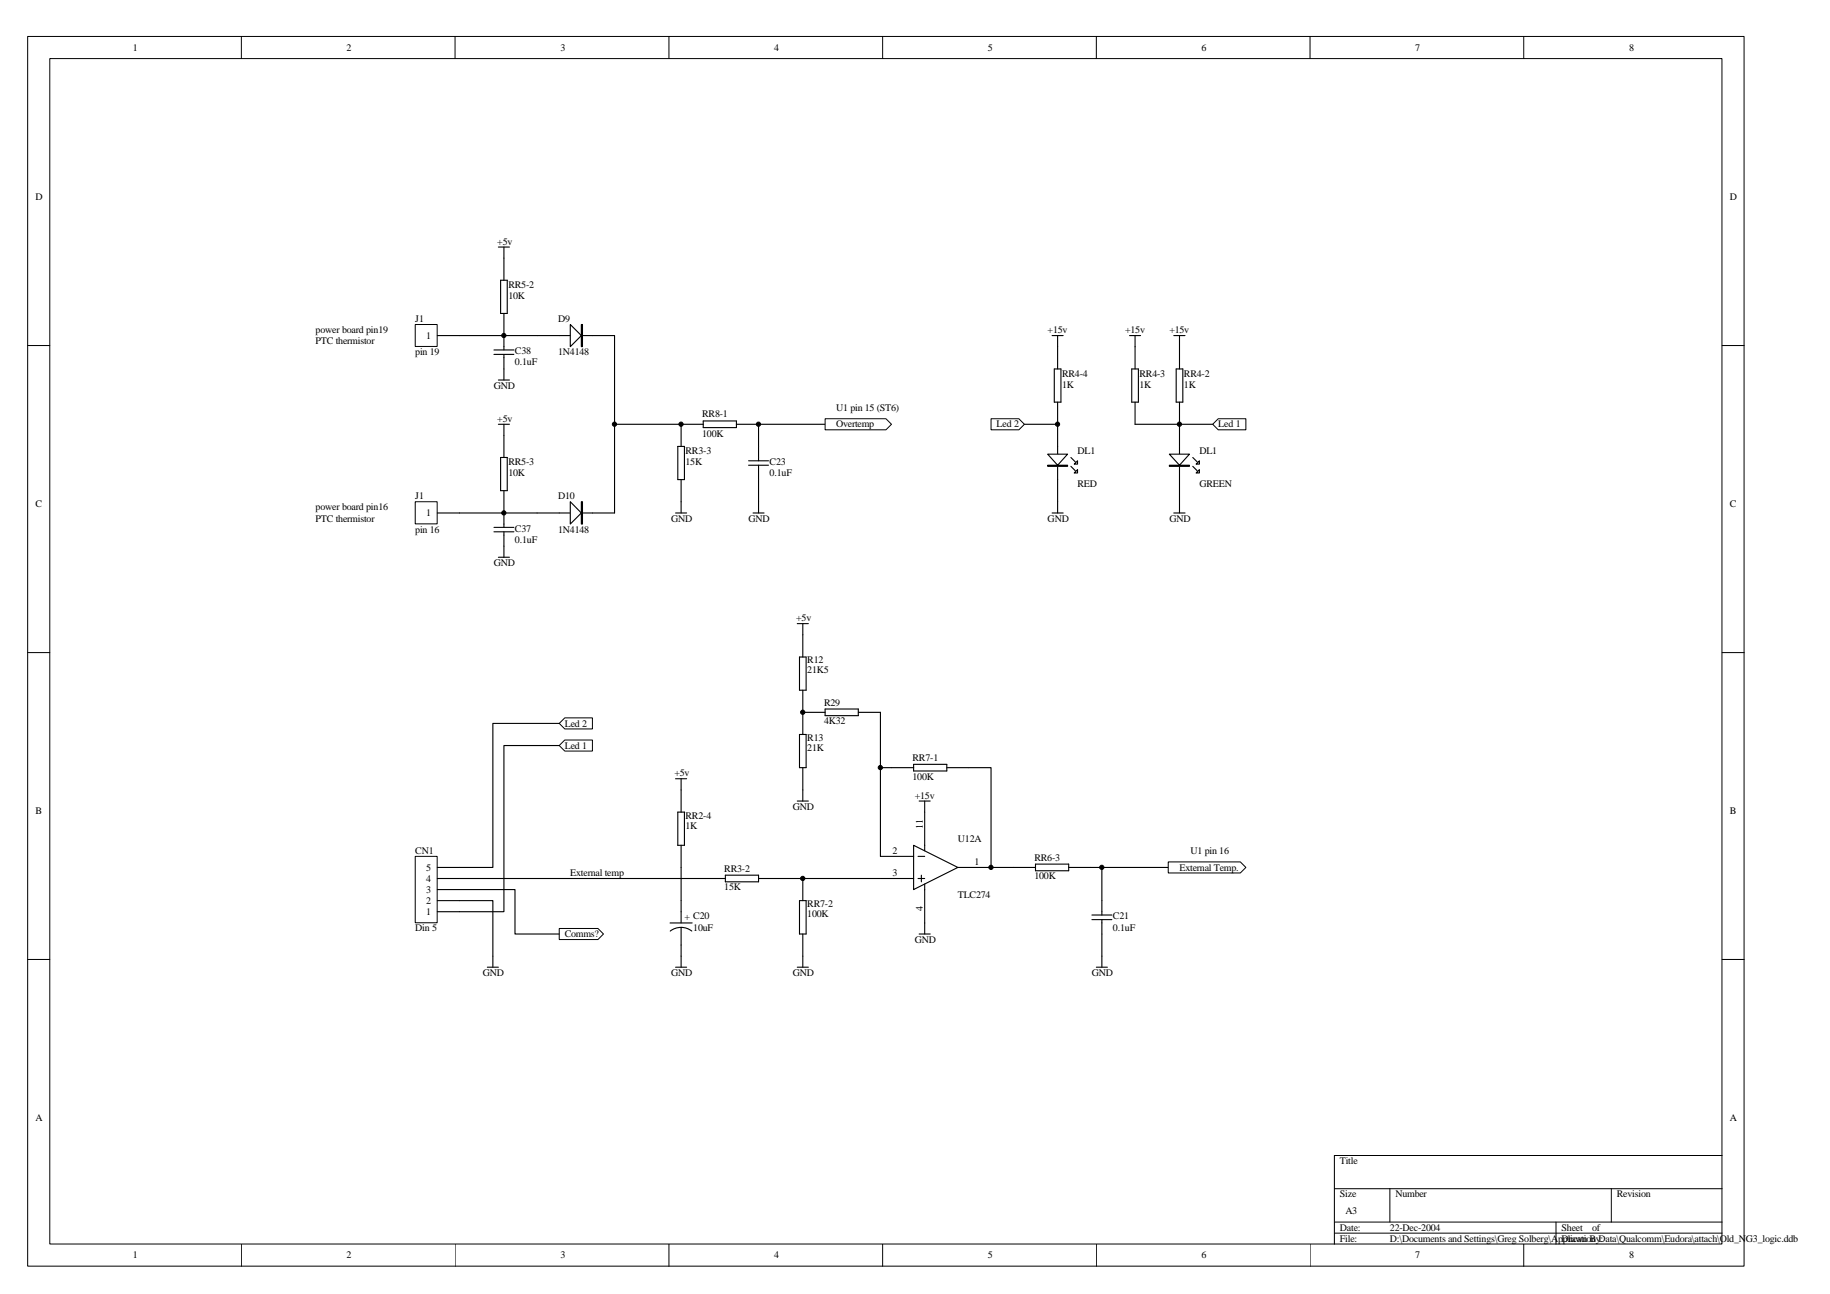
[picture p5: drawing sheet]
<svg xmlns="http://www.w3.org/2000/svg" width="420mm" height="297mm" viewBox="0 0 420 297" stroke-linecap="round" stroke-linejoin="round" font-family="sans-serif">
<g fill="none" stroke="#000" stroke-width=".23">
<path d="M6.3 8.4h394.1v282.2h-394.1zM11.4 13.4h384v272.2h-384zM55.4 8.4v5M104.5 8.4v5M153.6 8.4v5M202.6 8.4v5M251.7 8.4v5M300.8 8.4v5M349.8 8.4v5M6.3 79.3h5.1M395.4 79.3h5.1M6.3 149.8h5.1"/>
<path d="M395.4 149.8h5.1M6.3 220.2h5.1M395.4 220.2h5.1M306.4 272.9h89M319.1 272.9v7.6M370 272.9v7.6M395.4 265.2h-89v20.4M55.4 285.6v5.1M104.5 285.6v5.1M153.6 285.6v5.1M202.6 285.6v5.1M251.7 285.6v5.1"/>
<path d="M300.8 285.6v5.1M306.4 280.5h89M306.4 283.1h89M349.8 285.6v5.1M357.3 280.5v5.1"/>
</g>
<g fill="none" stroke="#000" stroke-width=".25">
<path d="M115.7 77v3.3M123.3 77h17.8M113.4 81.4h4.6M113.4 80.3h4.6M115.7 81.4v3.3M115.7 117.8v3.3M171.9 106.8h4.5M171.9 105.8h4.5M174.2 102.5v3.3M174.2 106.8v3.3M113.4 122.1h4.6M113.4 121.1h4.6"/>
<path d="M115.7 122.1v3.3"/>
</g>
<g fill="#fff" stroke="#000" stroke-width=".25">
<path d="M133.5 74.5h.2v5.1h-.2z" fill-rule="evenodd"/>
<path d="M130.9 74.5l2.6 2.5-2.6 2.6z" fill-rule="evenodd"/>
</g>
<path d="M123.3 117.8h17.8" fill="none" stroke="#000" stroke-width=".25"/>
<g fill="#fff" stroke="#000" stroke-width=".25">
<path d="M133.5 115.2h.2v5.1h-.2z" fill-rule="evenodd"/>
<path d="M130.9 115.2l2.6 2.6-2.6 2.5z" fill-rule="evenodd"/>
</g>
<g fill="none" stroke="#000" stroke-width=".25">
<path d="M114.4 56.7h2.6M115.7 56.7v7.6M105.5 77h17.8M114.9 64.3h1.6v7.7h-1.6zM115.7 72v5M141.1 77v40.8M114.4 97.4h2.6M114.4 87.2h2.6M115.7 84.7v2.5M115.7 97.4v7.6M141.1 97.4h20.4M156.4 97.4v5.1"/>
<path d="M161.5 96.6h7.6v1.6h-7.6zM169.1 97.4h20.3M174.2 97.4v5.1M105.5 117.8h17.8M114.9 105h1.6v7.6h-1.6zM115.7 112.6v5.2M155.1 117.8h2.5M155.6 102.5h1.5v7.6h-1.5zM156.4 110.1v7.7M172.9 117.8h2.5M174.2 110.1v7.7M114.4 127.9h2.6"/>
<path d="M115.7 125.4v2.5M183 143.2h2.6M183.6 150.8h1.5v7.6h-1.5zM184.3 143.2v7.6M184.3 158.4v10.2M155.1 178.8h2.5M156.4 178.8v7.6M183.6 168.6h1.5v7.6h-1.5zM184.3 176.2v7.7M184.3 163.5h5.1M189.4 162.8h7.7v1.5h-7.7zM197.1 163.5h5v33.1h7.7"/>
<path d="M202.1 176.2h7.7M209.8 175.5h7.6v1.5h-7.6zM217.4 176.2h10.1v22.9M155.6 186.4h1.5v7.6h-1.5zM156.4 194v17.9M183 183.9h2.6M209.8 194l10.1 5.1-10.1 5.1zM210.8 196.6h1.5M211 183.9h2.6M212.3 183.9v11.4M219.9 199.1h17.8M237.7 198.4h7.7v1.5h-7.7z"/>
<path d="M245.4 199.1h22.8M253 199.1v10.9M105.5 206.7h7.7v15.3M105.5 201.7h61M153.8 211.9h5.1M156.4 212.9l1 .1 1.4 .7M156.4 212.9l-1.1 .1-1.4 .7M156.4 212.9v9.1M166.5 200.9h7.7v1.5h-7.7zM174.2 201.7h35.6M183.6 206.7h1.5v7.7h-1.5zM184.3 201.7v5"/>
<path d="M184.3 214.4v7.6M210.8 201.7h1.5M211 214.4h2.6M211.5 200.9v1.5M212.3 202.9v11.5M250.7 211.1h4.6M250.7 210h4.6M253 211.1v10.9M111.9 222h2.5M155.1 222h2.5M183 222h2.6M251.7 222h2.6"/>
</g>
<path d="M95.4 196.6h5v15.2h-5z" fill="#fff"/>
<path d="M95.3 196.6h5.1v15.2h-5.1z" fill="none" stroke="#000" stroke-width=".23"/>
<path d="M100.4 199.1h5.1M100.4 209.3h5.1M100.4 206.7h5.1M100.4 204.2h5.1M100.4 201.7h5.1" fill="none" stroke="#000" stroke-width=".25"/>
<g fill="#fff" stroke="#000" stroke-width=".23">
<path d="M268.2 197.9h16.6l1.2 1.2-1.2 1.3h-16.6z" fill-rule="evenodd"/>
<path d="M129.7 169.9h6.3v2.5h-6.3l-1.3-1.3z" fill-rule="evenodd"/>
<path d="M128.4 166.1l1.3-1.3h6.3v2.5h-6.3z" fill-rule="evenodd"/>
</g>
<path d="M128.4 171.1h-12.7v38.2h-10.2M128.4 166.1h-15.2v33h-7.7" fill="none" stroke="#000" stroke-width=".25"/>
<path d="M128.4 213.1h8.9l1.3 1.3-1.3 1.3h-8.9z" fill-rule="evenodd" fill="#fff" stroke="#000" stroke-width=".23"/>
<path d="M105.5 204.2h12.7v10.2h10.2" fill="none" stroke="#000" stroke-width=".25"/>
<path d="M189.4 96.1h14l1.3 1.3-1.3 1.3h-14z" fill-rule="evenodd" fill="#fff" stroke="#000" stroke-width=".23"/>
<path d="M95.4 74.5h5v5h-5z" fill="#fff"/>
<path d="M95.3 74.5h5.1v5h-5.1z" fill="none" stroke="#000" stroke-width=".23"/>
<path d="M100.4 77h5.1" fill="none" stroke="#000" stroke-width=".25"/>
<path d="M95.4 115.2h5v5.1h-5z" fill="#fff"/>
<path d="M95.3 115.2h5.1v5.1h-5.1z" fill="none" stroke="#000" stroke-width=".23"/>
<path d="M100.4 117.8h5.1" fill="none" stroke="#000" stroke-width=".25"/>
<g fill="#000" stroke="#000" stroke-width=".23">
<circle cx="115.7" cy="77" r=".49"/>
<circle cx="141.1" cy="97.4" r=".49"/>
<circle cx="174.1" cy="97.4" r=".49"/>
<circle cx="115.7" cy="117.7" r=".49"/>
<circle cx="184.3" cy="163.5" r=".49"/>
<circle cx="202.1" cy="176.2" r=".49"/>
<circle cx="227.5" cy="199.1" r=".49"/>
<circle cx="253" cy="199.1" r=".49"/>
<circle cx="184.3" cy="201.6" r=".49"/>
</g>
<g fill="#fff" stroke="#000" stroke-width=".23">
<path d="M278.4 97.4l1.3-1.3h6.3v2.6h-6.3z" fill-rule="evenodd"/>
<path d="M227.5 96.1h6.4l1.3 1.3-1.3 1.3h-6.4z" fill-rule="evenodd"/>
</g>
<g fill="none" stroke="#000" stroke-width=".25">
<path d="M241.6 77h2.5M242.8 77v7.7M259.3 77h2.6M260.6 77v7.7M269.5 77h2.6M270.8 77v7.7M242.1 84.7h1.5v7.6h-1.5zM242.8 92.3v22.9M259.8 84.7h1.6v7.6h-1.6zM260.6 92.3v5.1M270 84.7h1.6v7.6h-1.6zM270.8 92.3v5.1"/>
<path d="M245.9 107l1 1.1M245.9 105l1 1"/>
</g>
<g fill="#fff" stroke="#000" stroke-width=".25">
<path d="M240.5 104.3h4.6l-2.3 2.5z" fill-rule="evenodd"/>
<path d="M240.5 106.8h4.6v.2h-4.6z" fill-rule="evenodd"/>
<path d="M247.4 107.8v.8h-.8z" fill-rule="evenodd"/>
<path d="M246.6 106.5l.8-.7v.7z" fill-rule="evenodd"/>
</g>
<path d="M270.8 97.4v17.8M273.9 107l1 1.1M273.9 105l1 1" fill="none" stroke="#000" stroke-width=".25"/>
<g fill="#fff" stroke="#000" stroke-width=".25">
<path d="M268.5 104.3h4.6l-2.3 2.5z" fill-rule="evenodd"/>
<path d="M268.5 106.8h4.6v.2h-4.6z" fill-rule="evenodd"/>
<path d="M275.4 107.8v.8h-.8z" fill-rule="evenodd"/>
<path d="M275.4 105.8v.7h-.8z" fill-rule="evenodd"/>
</g>
<path d="M235.2 97.4h7.6M260.6 97.4h17.8M241.6 117.8h2.5M242.8 115.2v2.6M269.5 117.8h2.6M270.8 115.2v2.6" fill="none" stroke="#000" stroke-width=".25"/>
<g fill="#000" stroke="#000" stroke-width=".23">
<circle cx="156.4" cy="97.4" r=".49"/>
<circle cx="242.8" cy="97.4" r=".49"/>
<circle cx="270.8" cy="97.4" r=".49"/>
</g>
<g font-size="2.3">
<text x="30.5" y="11.6">1</text>
<text x="79.6" y="11.6">2</text>
<text x="128.7" y="11.6">3</text>
<text x="177.7" y="11.6">4</text>
<text x="226.8" y="11.6">5</text>
<text x="275.9" y="11.6">6</text>
<text x="325" y="11.6">7</text>
<text x="374" y="11.6">8</text>
<text x="8.1" y="46">D</text>
<text x="397.2" y="46">D</text>
<text x="114.2" y="56.2">+5v</text>
<text x="116.7" y="66.1">RR5-2</text>
<text x="116.7" y="68.6">10K</text>
<text x="72.5" y="76.5">power board pin19</text>
<text x="95.3" y="73.9">J1</text>
<text x="97.9" y="77.8">1</text>
<text x="128.1" y="73.9">D9</text>
<text x="240.5" y="76.5">+15v</text>
<text x="258.3" y="76.5">+15v</text>
<text x="268.5" y="76.5">+15v</text>
<text x="72.5" y="79">PTC thermistor</text>
<text x="95.3" y="81.6">pin 19</text>
<text x="118.2" y="81.3">C38</text>
<text x="118.2" y="83.8">0.1uF</text>
<text x="128.1" y="81.6">1N4148</text>
<text x="113.4" y="89.2">GND</text>
<text x="243.8" y="86.4">RR4-4</text>
<text x="243.8" y="89">1K</text>
<text x="261.6" y="86.4">RR4-3</text>
<text x="261.6" y="89">1K</text>
<text x="271.8" y="86.4">RR4-2</text>
<text x="271.8" y="89">1K</text>
<text x="161.2" y="95.8">RR8-1</text>
<text x="192" y="94.3">U1 pin 15 (ST6)</text>
<text x="114.2" y="96.8">+5v</text>
<text x="161.2" y="100.4">100K</text>
<text x="192" y="98.1">Overtemp</text>
<text x="228.8" y="98.1">Led 2</text>
<text x="279.7" y="98.1">Led 1</text>
<text x="116.7" y="106.8">RR5-3</text>
<text x="157.4" y="104.2">RR3-3</text>
<text x="157.4" y="106.8">15K</text>
<text x="176.7" y="106.8">C23</text>
<text x="247.4" y="104.2">DL1</text>
<text x="275.4" y="104.2">DL1</text>
<text x="116.7" y="109.3">10K</text>
<text x="176.7" y="109.3">0.1uF</text>
<text x="247.4" y="111.8">RED</text>
<text x="275.4" y="111.8">GREEN</text>
<text x="8.1" y="116.4">C</text>
<text x="72.5" y="117.2">power board pin16</text>
<text x="72.5" y="119.7">PTC thermistor</text>
<text x="95.3" y="114.6">J1</text>
<text x="97.9" y="118.5">1</text>
<text x="128.1" y="114.6">D10</text>
<text x="154.1" y="119.7">GND</text>
<text x="171.9" y="119.7">GND</text>
<text x="240.5" y="119.7">GND</text>
<text x="268.5" y="119.7">GND</text>
<text x="397.2" y="116.4">C</text>
<text x="95.3" y="122.3">pin 16</text>
<text x="118.2" y="122">C37</text>
<text x="118.2" y="124.6">0.1uF</text>
<text x="128.1" y="122.3">1N4148</text>
<text x="113.4" y="129.9">GND</text>
<text x="182.8" y="142.6">+5v</text>
<text x="185.3" y="152.3">R12</text>
<text x="185.3" y="154.6">21K5</text>
<text x="189.2" y="162">R29</text>
<text x="129.7" y="166.8">Led 2</text>
<text x="189.2" y="166.3">4K32</text>
<text x="129.7" y="171.9">Led 1</text>
<text x="185.3" y="170.1">R13</text>
<text x="185.3" y="172.4">21K</text>
<text x="154.9" y="178.2">+5v</text>
<text x="209.5" y="174.7">RR7-1</text>
<text x="209.5" y="179">100K</text>
<text x="182" y="185.9">GND</text>
<text x="210" y="183.3">+15v</text>
<text x="8.1" y="186.9">B</text>
<text x="157.4" y="187.9">RR2-4</text>
<text x="157.4" y="190.2">1K</text>
<text x="211.9" y="190.2" transform="rotate(-90 211.9 190.2)">11</text>
<text x="397.2" y="186.9">B</text>
<text x="95.3" y="196">CN1</text>
<text x="204.9" y="196">2</text>
<text x="219.9" y="193.2">U12A</text>
<text x="237.5" y="197.6">RR6-3</text>
<text x="273.3" y="196">U1 pin 16</text>
<text x="97.9" y="202.4">4</text>
<text x="97.9" y="199.8">5</text>
<text x="130.9" y="201.1">External temp</text>
<text x="166.3" y="200.1">RR3-2</text>
<text x="204.9" y="201.1">3</text>
<text x="223.7" y="198.6">1</text>
<text x="237.5" y="201.9">100K</text>
<text x="270.8" y="199.8">External Temp.</text>
<text x="97.9" y="207.5">2</text>
<text x="97.9" y="204.9">3</text>
<text x="166.3" y="204.4">15K</text>
<text x="185.3" y="208.2">RR7-2</text>
<text x="211.9" y="209" transform="rotate(-90 211.9 209)">4</text>
<text x="219.9" y="206.2">TLC274</text>
<text x="95.3" y="213.6">Din 5</text>
<text x="97.9" y="210">1</text>
<text x="129.7" y="215.1">Comms?</text>
<text x="157.1" y="211.3">+ C20</text>
<text x="159.2" y="213.6">10uF</text>
<text x="185.3" y="210.5">100K</text>
<text x="255.5" y="211">C21</text>
<text x="255.5" y="213.6">0.1uF</text>
<text x="210" y="216.4">GND</text>
<text x="110.9" y="224">GND</text>
<text x="154.1" y="224">GND</text>
<text x="182" y="224">GND</text>
<text x="250.7" y="224">GND</text>
<text x="8.1" y="257.3">A</text>
<text x="397.2" y="257.3">A</text>
<text x="307.6" y="267.2">Title</text>
<text x="307.6" y="274.9">Size</text>
<text x="320.4" y="274.9">Number</text>
<text x="371.2" y="274.9">Revision</text>
<text x="308.9" y="278.7">A3</text>
<text x="307.6" y="282.5">Date:</text>
<text x="307.6" y="285.1">File:</text>
<text x="319.1" y="282.5">22-Dec-2004</text>
<text x="319.1" y="285.1">D:\Documents and Settings\Greg Solberg\Application Data\Qualcomm\Eudora\attach\Old_NG3_logic.ddb</text>
<text x="358.5" y="282.5">Sheet</text>
<text x="358.5" y="285.1">Drawn By:</text>
<text x="365.6" y="282.5">of</text>
<text x="30.5" y="288.9">1</text>
<text x="79.6" y="288.9">2</text>
<text x="128.7" y="288.9">3</text>
<text x="177.7" y="288.9">4</text>
<text x="226.8" y="288.9">5</text>
<text x="275.9" y="288.9">6</text>
<text x="325" y="288.9">7</text>
<text x="374" y="288.9">8</text>
</g>
</svg>
